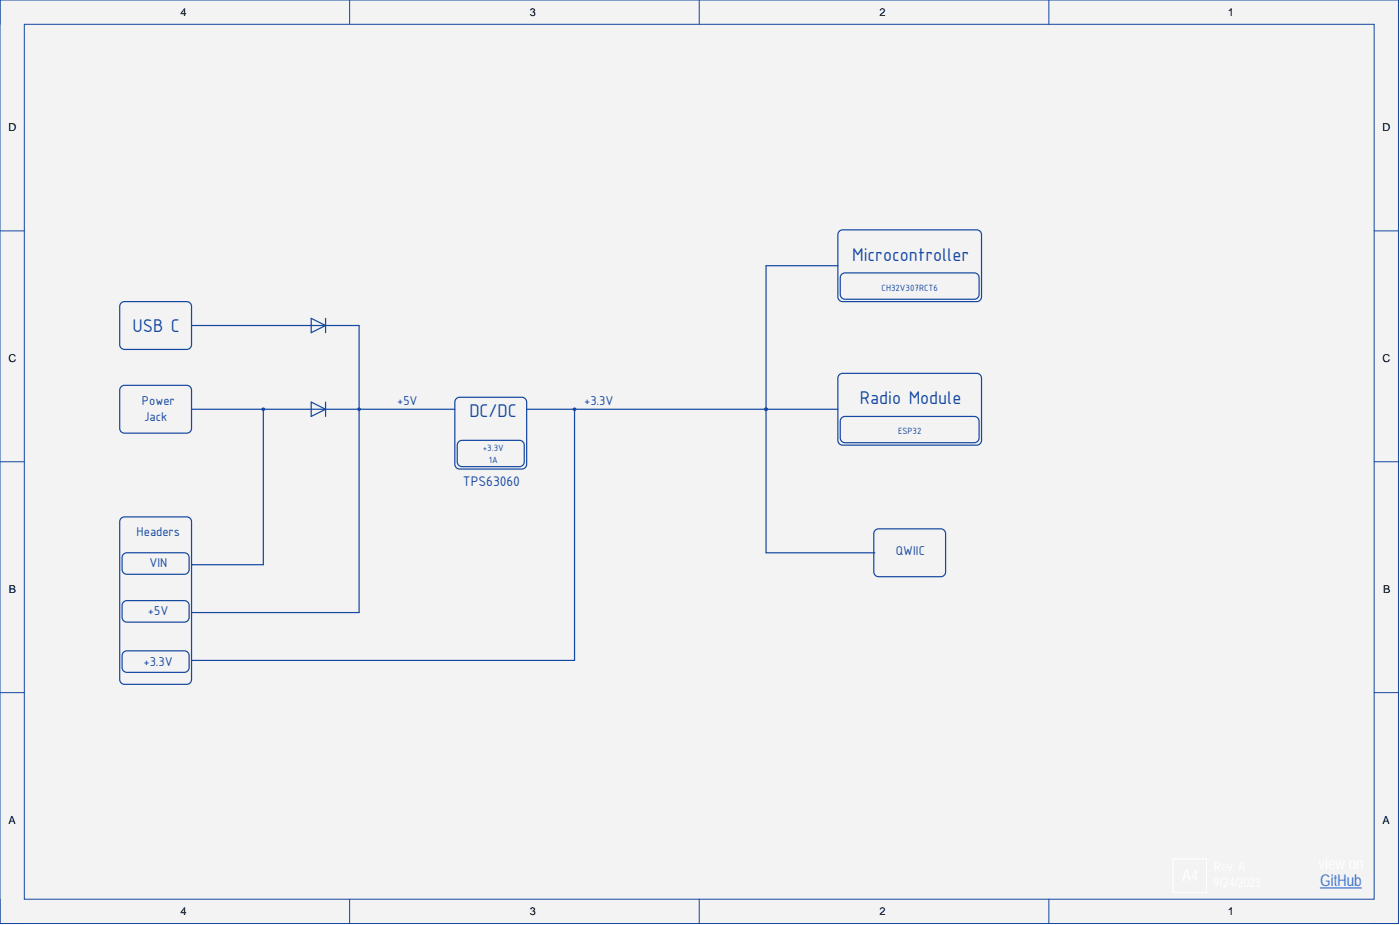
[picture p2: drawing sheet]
<svg xmlns="http://www.w3.org/2000/svg" width="292mm" height="193mm" viewBox="0 0 292 193" stroke-linecap="round" stroke-linejoin="round" font-family="sans-serif">
<path d="M0 0h291.8v192.7h-291.8z" fill-rule="evenodd" fill="#f3f3f3"/>
<path d="M0 0h291.8v192.7h-291.8z" fill="none" stroke="#1548a1" stroke-width=".21"/>
<path d="M5.1 5.1h281.6v182.5h-281.6z" fill-rule="evenodd" fill="#f3f3f3"/>
<g fill="none" stroke="#1548a1" stroke-width=".21">
<path d="M0 0v5.1M5.1 5.1h281.6v182.5h-281.6zM72.9 0v5.1M145.9 0v5.1M218.8 0v5.1M0 48.2h5.1M286.7 48.2h5.1M0 96.3h5.1M286.7 96.3h5.1M0 144.5h5.1M286.7 144.5h5.1M0 187.6v5.1h5.1"/>
<path d="M72.9 187.6v5.1M145.9 187.6v5.1M218.8 187.6v5.1M286.7 192.7h5.1"/>
</g>
<path d="M275.5 185.2h8.5" fill="none" stroke="#3c78d8" stroke-width=".25"/>
<path d="M244.7 179.2h7v7h-7z" fill="none" stroke="#fff" stroke-width=".21"/>
<path d="M25.3 63.2l.7-.3h13a1 1 0 0 1 1 1v8a1 1 0 0 1-1 1h-13a.99 .99 0 0 1-1-1v-8zM40 67.9h34.9v17.5M64.9 66.4l3 1.5-3 1.5zM67.9 66.4v3M25.3 80.7l.7-.3h13a1 1 0 0 1 1 1v8a1 1 0 0 1-1 1h-13a.99 .99 0 0 1-1-1v-8zM40 85.4h54.9M64.9 83.9l3 1.5-3 1.5zM67.9 83.9v3M95.2 83.2l.7-.3h13a1 1 0 0 1 1 1v13a1 1 0 0 1-1 1h-13a1 1 0 0 1-1-1v-13zM95.7 92.2l.7-.3h12a1 1 0 0 1 1 1v3.5a.99 .99 0 0 1-1 .9h-12a.99 .99 0 0 1-1-.9v-3.5z" fill="none" stroke="#1548a1" stroke-width=".25"/>
<circle cx="74.9" cy="85.4" r=".25" fill="#1548a1"/>
<g fill="none" stroke="#1548a1" stroke-width=".25">
<path d="M174.8 55.4h-15v30M175.1 48.2l.7-.2h28a1 1 0 0 1 1 .9v13a1 1 0 0 1-1 1h-28a.99 .99 0 0 1-1-1v-13zM175.6 57.2l.7-.3h27a.99 .99 0 0 1 1 1v3.5a1 1 0 0 1-1 1h-27a1 1 0 0 1-1-1v-3.5zM175.1 78.2l.7-.3h28a1.01 1.01 0 0 1 1 1v13a1.01 1.01 0 0 1-1 1h-28a1 1 0 0 1-1-1v-13zM109.9 85.4h64.9M159.8 85.4h.1M175.6 87.2l.7-.3h27a.99 .99 0 0 1 1 1v3.5a.99 .99 0 0 1-1 1h-27a.99 .99 0 0 1-1-1v-3.5z"/>
<circle cx="74.9" cy="85.4" r=".25"/>
</g>
<circle cx="159.8" cy="85.4" r=".25" fill="#1548a1"/>
<g fill="none" stroke="#1548a1" stroke-width=".25">
<path d="M54.9 85.4v32.4h-14.9M25.3 108.1l.7-.3h13a1 1 0 0 1 1 1v33a1 1 0 0 1-1 1h-13a1 1 0 0 1-1-1v-33zM25.8 115.6l.7-.3h12a1 1 0 0 1 1 1v2.5a1 1 0 0 1-1 1h-12a1 1 0 0 1-1-1v-2.5zM40 117.8h.1"/>
<circle cx="159.8" cy="85.4" r=".25"/>
</g>
<circle cx="54.9" cy="85.4" r=".25" fill="#1548a1"/>
<g fill="none" stroke="#1548a1" stroke-width=".25">
<path d="M74.9 85.4v42.4h-34.9M119.9 85.4v52.4h-79.9M25.8 125.6l.7-.3h12a1 1 0 0 1 1 1v2.5a1 1 0 0 1-1 1h-12a1 1 0 0 1-1-1v-2.5zM25.8 136.1l.7-.3h12a1 1 0 0 1 1 1v2.5a1 1 0 0 1-1 1h-12a1 1 0 0 1-1-1v-2.5z"/>
<circle cx="54.9" cy="85.4" r=".25"/>
</g>
<circle cx="119.9" cy="85.4" r=".25" fill="#1548a1"/>
<g fill="none" stroke="#1548a1" stroke-width=".25">
<path d="M159.8 85.4h.1M159.8 85.4v29.9h22.5M182.3 115.3h.1M182.6 110.6l.7-.3h13a1 1 0 0 1 1 1v8a.99 .99 0 0 1-1 1h-13a.99 .99 0 0 1-1-1v-8z"/>
<circle cx="119.9" cy="85.4" r=".25"/>
</g>
<circle cx="159.8" cy="85.4" r=".25" fill="#1548a1"/>
<circle cx="159.8" cy="85.4" r=".25" fill="none" stroke="#1548a1" stroke-width=".25"/>
<g font-size="4.1" fill="#1548a1">
<text x="177.8" y="54.4">Microcontroller</text>
<text x="27.7" y="69.3">USB C</text>
<text x="97.9" y="87">DC/DC</text>
<text x="179.4" y="84.3">Radio Module</text>
</g>
<text font-size="3.4" fill="#3c78d8" x="275.5" y="184.9">GitHub</text>
<text font-size="3.1" fill="#1548a1" x="96.6" y="101.5">TPS63060</text>
<g font-size="2.9" fill="#1548a1">
<text x="29.6" y="84.4">Power</text>
<text x="30.1" y="87.9">Jack</text>
<text x="82.9" y="84.6">+5V</text>
<text x="121.9" y="84.6">+3.3V</text>
<text x="28.5" y="111.9">Headers</text>
<text x="31.2" y="118.3">VIN</text>
<text x="186.9" y="115.9">QWIIC</text>
<text x="30.9" y="128.4">+5V</text>
<text x="29.9" y="138.8">+3.3V</text>
</g>
<g font-size="2.3">
<text x="37.6" y="3.3">4</text>
<text x="110.5" y="3.3">3</text>
<text x="183.5" y="3.3">2</text>
<text x="256.2" y="3.3">1</text>
<text x="1.8" y="27.4">D</text>
<text x="288.5" y="27.4">D</text>
<text x="1.8" y="75.5">C</text>
<text x="288.5" y="75.5">C</text>
<text x="1.9" y="123.7">B</text>
<text x="288.6" y="123.7">B</text>
<text x="1.8" y="171.9">A</text>
<text x="288.5" y="171.9">A</text>
<text x="37.6" y="190.9">4</text>
<text x="110.5" y="190.9">3</text>
<text x="183.5" y="190.9">2</text>
<text x="256.2" y="190.9">1</text>
</g>
<g font-size="2" fill="#1548a1">
<text x="183.9" y="60.7">CH32V307RCT6</text>
<text x="100.7" y="94">+3.3V</text>
<text x="187.4" y="90.6">ESP32</text>
<text x="102" y="96.6">1A</text>
</g>
</svg>
